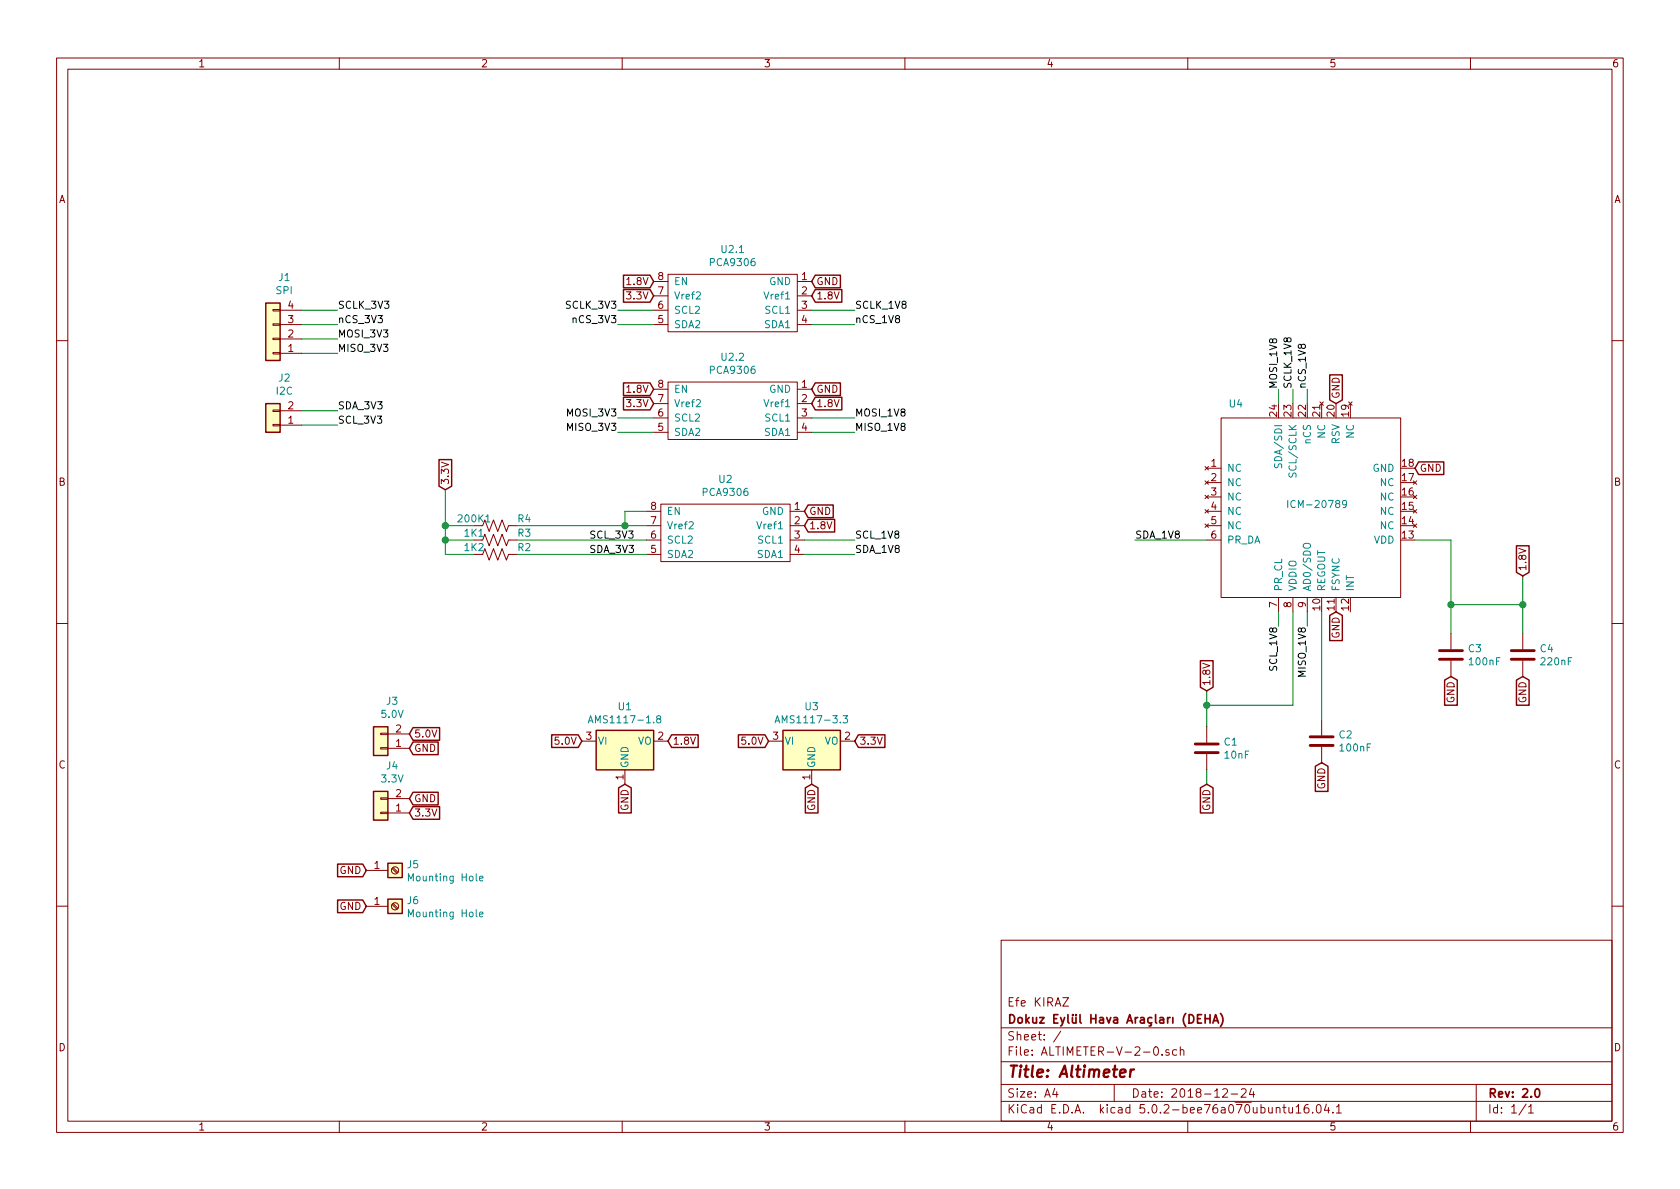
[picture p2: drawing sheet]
EESchema Schematic File Version 4
LIBS:ALTIMETER-V-2-0-cache
EELAYER 26 0
EELAYER END
$Descr A4 11693 8268
encoding utf-8
Sheet 1 1
Title "Altimeter"
Date "2018-12-24"
Rev "2.0"
Comp "Dokuz Eylül Hava Araçları (DEHA)"
Comment1 "Efe KIRAZ"
Comment2 ""
Comment3 ""
Comment4 ""
$EndDescr
$Comp
L DEHALib:PCA9306 U2.1
U 1 1
P 5100 2100
F 0 "U2.1" H 5100 2475 50  0000 C CNN
F 1 "PCA9306" H 5100 2384 50  0000 C CNN
F 2 "Package_SO:VSSOP-8_2.3x2mm_P0.5mm" H 5100 2100 50  0001 C CNN
F 3 "" H 5100 2100 50  0001 C CNN
	1    5100 2100
	1    0    0    -1  
$EndComp
$Comp
L DEHALib:PCA9306 U2.2
U 1 1
P 5100 2850
F 0 "U2.2" H 5100 3225 50  0000 C CNN
F 1 "PCA9306" H 5100 3134 50  0000 C CNN
F 2 "Package_SO:VSSOP-8_2.3x2mm_P0.5mm" H 5100 2850 50  0001 C CNN
F 3 "" H 5100 2850 50  0001 C CNN
	1    5100 2850
	1    0    0    -1  
$EndComp
$Comp
L DEHALib:PCA9306 U2
U 1 1
P 5050 3700
F 0 "U2" H 5050 4075 50  0000 C CNN
F 1 "PCA9306" H 5050 3984 50  0000 C CNN
F 2 "Package_SO:VSSOP-8_2.3x2mm_P0.5mm" H 5050 3700 50  0001 C CNN
F 3 "" H 5050 3700 50  0001 C CNN
	1    5050 3700
	1    0    0    -1  
$EndComp
$Comp
L Regulator_Linear:AMS1117-1.8 U1
U 1 1
P 4350 5150
F 0 "U1" H 4350 5392 50  0000 C CNN
F 1 "AMS1117-1.8" H 4350 5301 50  0000 C CNN
F 2 "Package_TO_SOT_SMD:SOT-223-3_TabPin2" H 4350 5350 50  0001 C CNN
F 3 "http://www.advanced-monolithic.com/pdf/ds1117.pdf" H 4450 4900 50  0001 C CNN
	1    4350 5150
	1    0    0    -1  
$EndComp
$Comp
L Regulator_Linear:AMS1117-3.3 U3
U 1 1
P 5650 5150
F 0 "U3" H 5650 5392 50  0000 C CNN
F 1 "AMS1117-3.3" H 5650 5301 50  0000 C CNN
F 2 "Package_TO_SOT_SMD:SOT-223-3_TabPin2" H 5650 5350 50  0001 C CNN
F 3 "http://www.advanced-monolithic.com/pdf/ds1117.pdf" H 5750 4900 50  0001 C CNN
	1    5650 5150
	1    0    0    -1  
$EndComp
$Comp
L Connector_Generic:Conn_01x02 J3
U 1 1
P 2650 5200
F 0 "J3" H 2570 4875 50  0000 C CNN
F 1 "5.0V" H 2570 4966 50  0000 C CNN
F 2 "Connector_JST:JST_XH_S02B-XH-A_1x02_P2.50mm_Horizontal" H 2650 5200 50  0001 C CNN
F 3 "~" H 2650 5200 50  0001 C CNN
	1    2650 5200
	-1   0    0    1   
$EndComp
$Comp
L Connector_Generic:Conn_01x02 J4
U 1 1
P 2650 5650
F 0 "J4" H 2570 5325 50  0000 C CNN
F 1 "3.3V" H 2570 5416 50  0000 C CNN
F 2 "Connector_JST:JST_XH_S02B-XH-A_1x02_P2.50mm_Horizontal" H 2650 5650 50  0001 C CNN
F 3 "~" H 2650 5650 50  0001 C CNN
	1    2650 5650
	-1   0    0    1   
$EndComp
$Comp
L Connector_Generic:Conn_01x02 J2
U 1 1
P 1900 2950
F 0 "J2" H 1820 2625 50  0000 C CNN
F 1 "I2C" H 1820 2716 50  0000 C CNN
F 2 "Connector_JST:JST_XH_S02B-XH-A-1_1x02_P2.50mm_Horizontal" H 1900 2950 50  0001 C CNN
F 3 "~" H 1900 2950 50  0001 C CNN
	1    1900 2950
	-1   0    0    1   
$EndComp
Text GLabel 2850 5100 2    50   Input ~ 0
5.0V
Text GLabel 2850 5200 2    50   Input ~ 0
GND
Text GLabel 4050 5150 0    50   Input ~ 0
5.0V
Text GLabel 4650 5150 2    50   Input ~ 0
1.8V
Text GLabel 5950 5150 2    50   Input ~ 0
3.3V
Text GLabel 5350 5150 0    50   Input ~ 0
5.0V
Text GLabel 4350 5450 3    50   Input ~ 0
GND
Text GLabel 5650 5450 3    50   Input ~ 0
GND
Text GLabel 2850 5650 2    50   Input ~ 0
3.3V
Text GLabel 2850 5550 2    50   Input ~ 0
GND
$Comp
L DEHALib:ICM-20789 U4
U 1 1
P 9150 3500
F 0 "U4" H 8550 4200 50  0000 L CNN
F 1 "ICM-20789" H 8950 3500 50  0000 L CNN
F 2 "Sensor_Pressure:DEHA-LGA-24" H 9150 3500 50  0001 C CNN
F 3 "" H 9150 3500 50  0001 C CNN
	1    9150 3500
	1    0    0    -1  
$EndComp
Text Label 5950 3850 0    50   ~ 0
SDA_1V8
Text Label 7900 3750 0    50   ~ 0
SDA_1V8
Wire Wire Line
	8400 3750 7900 3750
Text Label 5950 3750 0    50   ~ 0
SCL_1V8
Text Label 8900 4350 3    50   ~ 0
SCL_1V8
Wire Wire Line
	8900 4250 8900 4350
Text Label 9100 4350 3    50   ~ 0
MISO_1V8
Wire Wire Line
	9100 4250 9100 4350
Text Label 5950 3000 0    50   ~ 0
MISO_1V8
Text Label 8900 2700 1    50   ~ 0
MOSI_1V8
Wire Wire Line
	8900 2800 8900 2700
Text Label 5950 2900 0    50   ~ 0
MOSI_1V8
Text Label 9000 2700 1    50   ~ 0
SCLK_1V8
Wire Wire Line
	9000 2800 9000 2700
Text Label 5950 2150 0    50   ~ 0
SCLK_1V8
Text Label 9100 2700 1    50   ~ 0
nCS_1V8
Wire Wire Line
	9100 2800 9100 2700
Text Label 5950 2250 0    50   ~ 0
nCS_1V8
$Comp
L Device:C C2
U 1 1
P 9200 5150
F 0 "C2" H 9315 5196 50  0000 L CNN
F 1 "100nF" H 9315 5105 50  0000 L CNN
F 2 "Capacitor_SMD:C_0805_2012Metric" H 9238 5000 50  0001 C CNN
F 3 "~" H 9200 5150 50  0001 C CNN
	1    9200 5150
	1    0    0    -1  
$EndComp
Wire Wire Line
	9200 4250 9200 5000
Text GLabel 5650 1950 2    50   Input ~ 0
GND
Text GLabel 5650 2700 2    50   Input ~ 0
GND
Text GLabel 5600 3550 2    50   Input ~ 0
GND
Text GLabel 9300 2800 1    50   Input ~ 0
GND
Text GLabel 9850 3250 2    50   Input ~ 0
GND
Text GLabel 9200 5300 3    50   Input ~ 0
GND
$Comp
L Device:R_US 1K1
U 1 1
P 3450 3750
F 0 "1K1" V 3400 3600 50  0000 C CNN
F 1 "R3" V 3400 3950 50  0000 C CNN
F 2 "Resistor_SMD:R_1206_3216Metric" V 3490 3740 50  0001 C CNN
F 3 "~" H 3450 3750 50  0001 C CNN
	1    3450 3750
	0    1    1    0   
$EndComp
$Comp
L Device:R_US 1K2
U 1 1
P 3450 3850
F 0 "1K2" V 3400 3700 50  0000 C CNN
F 1 "R2" V 3400 4050 50  0000 C CNN
F 2 "Resistor_SMD:R_1206_3216Metric" V 3490 3840 50  0001 C CNN
F 3 "~" H 3450 3850 50  0001 C CNN
	1    3450 3850
	0    1    1    0   
$EndComp
$Comp
L Device:R_US 200K1
U 1 1
P 3450 3650
F 0 "200K1" V 3400 3500 50  0000 C CNN
F 1 "R4" V 3400 3850 50  0000 C CNN
F 2 "Resistor_SMD:R_1206_3216Metric" V 3490 3640 50  0001 C CNN
F 3 "~" H 3450 3650 50  0001 C CNN
	1    3450 3650
	0    1    1    0   
$EndComp
Wire Wire Line
	3100 3650 3300 3650
Wire Wire Line
	3300 3850 3100 3850
Wire Wire Line
	3300 3750 3100 3750
Wire Wire Line
	3100 3750 3100 3650
Wire Wire Line
	3100 3850 3100 3750
Text GLabel 3100 3400 1    50   Input ~ 0
3.3V
Wire Wire Line
	3100 3400 3100 3650
Wire Wire Line
	9850 3750 10100 3750
Wire Wire Line
	10100 3750 10100 4200
Wire Wire Line
	10100 4200 10600 4200
$Comp
L Device:C C3
U 1 1
P 10100 4550
F 0 "C3" H 10215 4596 50  0000 L CNN
F 1 "100nF" H 10215 4505 50  0000 L CNN
F 2 "Capacitor_SMD:C_0805_2012Metric" H 10138 4400 50  0001 C CNN
F 3 "~" H 10100 4550 50  0001 C CNN
	1    10100 4550
	1    0    0    -1  
$EndComp
$Comp
L Device:C C4
U 1 1
P 10600 4550
F 0 "C4" H 10715 4596 50  0000 L CNN
F 1 "220nF" H 10715 4505 50  0000 L CNN
F 2 "Capacitor_SMD:C_0805_2012Metric" H 10638 4400 50  0001 C CNN
F 3 "~" H 10600 4550 50  0001 C CNN
	1    10600 4550
	1    0    0    -1  
$EndComp
Wire Wire Line
	10100 4200 10100 4400
Connection ~ 10100 4200
Wire Wire Line
	10600 4200 10600 4400
Wire Wire Line
	10600 4200 10600 4000
Connection ~ 10600 4200
Text GLabel 10600 4000 1    50   Input ~ 0
1.8V
Text GLabel 10100 4700 3    50   Input ~ 0
GND
Text GLabel 10600 4700 3    50   Input ~ 0
GND
Wire Wire Line
	3600 3650 4350 3650
Text Label 4100 3850 0    50   ~ 0
SDA_3V3
Text Label 4100 3750 0    50   ~ 0
SCL_3V3
Wire Wire Line
	4350 3650 4350 3550
Wire Wire Line
	4350 3550 4500 3550
Connection ~ 4350 3650
Wire Wire Line
	4350 3650 4500 3650
Text GLabel 5600 3650 2    50   Input ~ 0
1.8V
Wire Wire Line
	5600 3850 5950 3850
Wire Wire Line
	5600 3750 5950 3750
Wire Wire Line
	5650 2250 5950 2250
Wire Wire Line
	5650 2150 5950 2150
Wire Wire Line
	5650 2900 5950 2900
Wire Wire Line
	5650 3000 5950 3000
Text GLabel 5650 2800 2    50   Input ~ 0
1.8V
Text GLabel 5650 2050 2    50   Input ~ 0
1.8V
Text GLabel 4550 2050 0    50   Input ~ 0
3.3V
Text GLabel 4550 2800 0    50   Input ~ 0
3.3V
Text GLabel 4550 1950 0    50   Input ~ 0
1.8V
Wire Wire Line
	4550 2900 4300 2900
Wire Wire Line
	4550 3000 4300 3000
Text Label 4300 2900 2    50   ~ 0
MOSI_3V3
Text Label 4300 3000 2    50   ~ 0
MISO_3V3
Text GLabel 4550 2700 0    50   Input ~ 0
1.8V
Wire Wire Line
	4550 2250 4300 2250
Wire Wire Line
	4550 2150 4300 2150
Text Label 4300 2250 2    50   ~ 0
nCS_3V3
Text Label 4300 2150 2    50   ~ 0
SCLK_3V3
$Comp
L Connector_Generic:Conn_01x04 J1
U 1 1
P 1900 2350
F 0 "J1" H 1820 1925 50  0000 C CNN
F 1 "SPI" H 1820 2016 50  0000 C CNN
F 2 "Connector_JST:JST_XH_S04B-XH-A_1x04_P2.50mm_Horizontal" H 1900 2350 50  0001 C CNN
F 3 "~" H 1900 2350 50  0001 C CNN
	1    1900 2350
	-1   0    0    1   
$EndComp
Wire Wire Line
	2100 2250 2350 2250
Text Label 2350 2250 0    50   ~ 0
nCS_3V3
Wire Wire Line
	2100 2150 2350 2150
Text Label 2350 2150 0    50   ~ 0
SCLK_3V3
Wire Wire Line
	2100 2450 2350 2450
Text Label 2350 2350 0    50   ~ 0
MOSI_3V3
Wire Wire Line
	2100 2350 2350 2350
Text Label 2350 2450 0    50   ~ 0
MISO_3V3
Wire Wire Line
	3600 3750 4500 3750
Wire Wire Line
	3600 3850 4500 3850
Wire Wire Line
	2100 2850 2350 2850
Text Label 2350 2850 0    50   ~ 0
SDA_3V3
Wire Wire Line
	2100 2950 2350 2950
Text Label 2350 2950 0    50   ~ 0
SCL_3V3
Wire Wire Line
	9000 4250 9000 4900
Wire Wire Line
	9000 4900 8400 4900
Wire Wire Line
	8400 4800 8400 4900
Connection ~ 8400 4900
Wire Wire Line
	8400 4900 8400 5050
Text GLabel 8400 4800 1    50   Input ~ 0
1.8V
$Comp
L Device:C C1
U 1 1
P 8400 5200
F 0 "C1" H 8515 5246 50  0000 L CNN
F 1 "10nF" H 8515 5155 50  0000 L CNN
F 2 "Capacitor_SMD:C_0805_2012Metric" H 8438 5050 50  0001 C CNN
F 3 "~" H 8400 5200 50  0001 C CNN
	1    8400 5200
	1    0    0    -1  
$EndComp
Wire Wire Line
	8400 5350 8400 5450
Text GLabel 8400 5450 3    50   Input ~ 0
GND
Text GLabel 9300 4250 3    50   Input ~ 0
GND
Connection ~ 3100 3650
Connection ~ 3100 3750
$Comp
L Connector:Screw_Terminal_01x01 J5
U 1 1
P 2750 6050
F 0 "J5" H 2829 6092 50  0000 L CNN
F 1 "Mounting Hole" H 2829 6001 50  0000 L CNN
F 2 "MountingHole:MountingHole_3.2mm_M3_DIN965_Pad" H 2750 6050 50  0001 C CNN
F 3 "~" H 2750 6050 50  0001 C CNN
	1    2750 6050
	1    0    0    -1  
$EndComp
$Comp
L Connector:Screw_Terminal_01x01 J6
U 1 1
P 2750 6300
F 0 "J6" H 2829 6342 50  0000 L CNN
F 1 "Mounting Hole" H 2829 6251 50  0000 L CNN
F 2 "MountingHole:MountingHole_3.2mm_M3_DIN965_Pad" H 2750 6300 50  0001 C CNN
F 3 "~" H 2750 6300 50  0001 C CNN
	1    2750 6300
	1    0    0    -1  
$EndComp
Text GLabel 2550 6050 0    50   Input ~ 0
GND
Text GLabel 2550 6300 0    50   Input ~ 0
GND
$EndSCHEMATC
